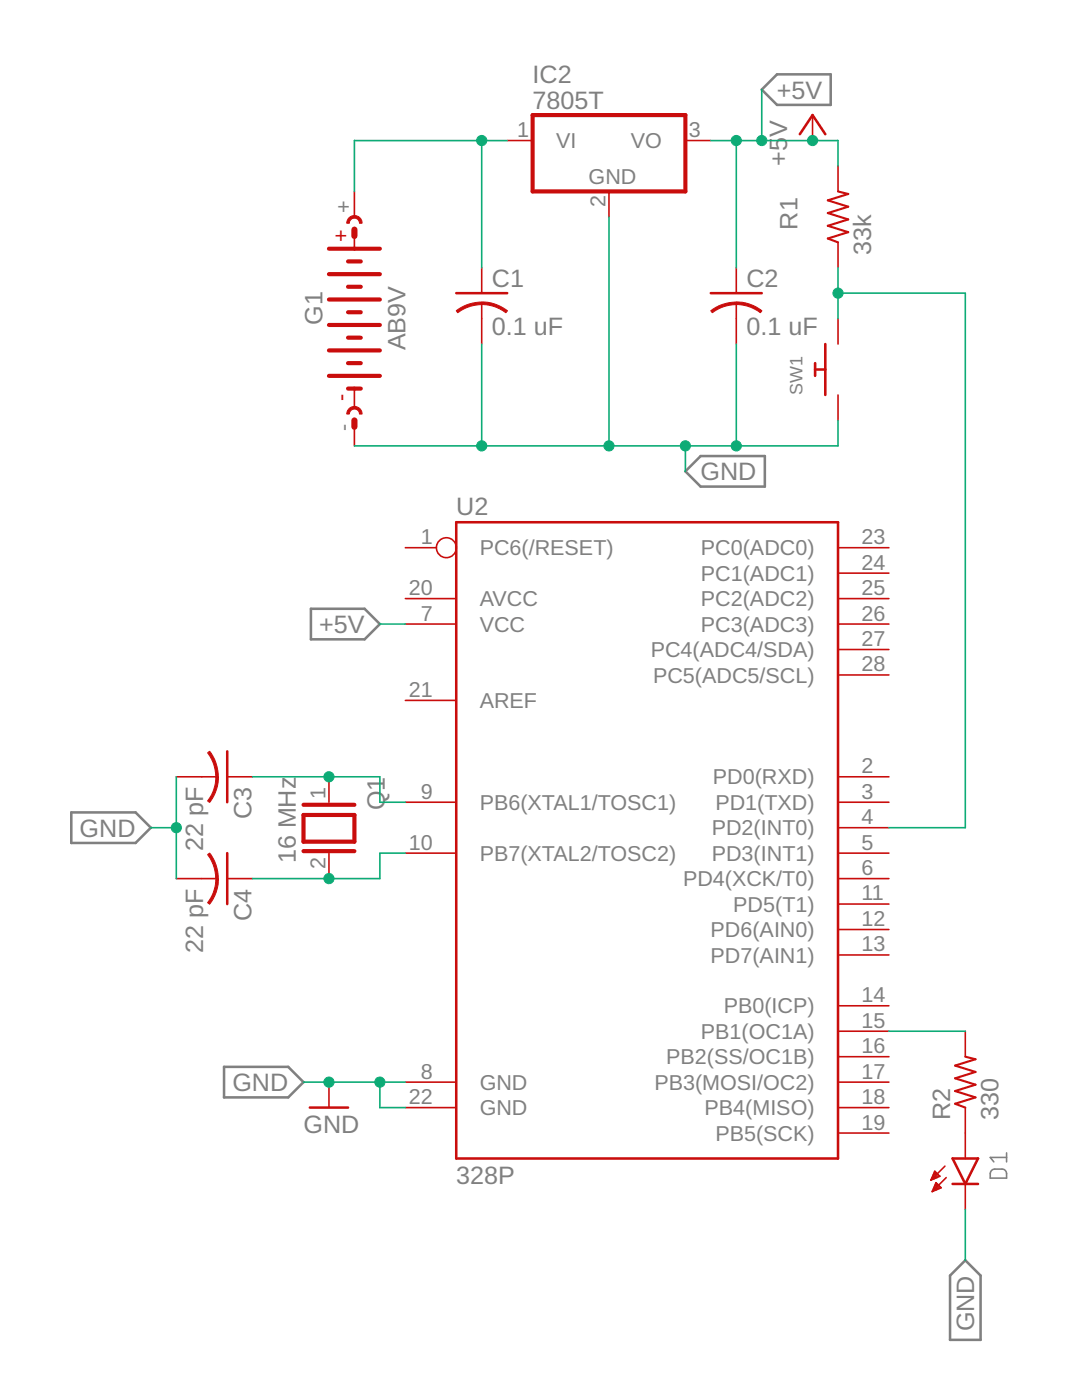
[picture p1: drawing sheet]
<svg xmlns="http://www.w3.org/2000/svg" width="216mm" height="279mm" viewBox="0 0 216 279" stroke-linecap="round" stroke-linejoin="round" font-family="sans-serif">
<path d="M197.9 233.6l.6-.3h1.7l.4 .3a1.67 1.67 0 0 1 .3 1.5h-3.3a1.67 1.67 0 0 1 .3-1.5zM200.9 230.1v1.8M200.9 231h-3.3l.7 .9" fill="none" stroke="#808080" stroke-width=".32"/>
<path d="M155 14.8h10.8v6.1h-10.8l-3-3zM139.8 91h12.8v6.1h-12.8l-3-3zM62 121.5h10.7l3.1 3-3.1 3.1h-10.7zM14.2 162.1h12.9l3 3.1-3 3h-12.9zM44.7 212.9h12.8l3.1 3.1-3.1 3h-12.8zM192.6 251.5l3.1 3.1v12.8h-6.1v-12.8z" fill="none" stroke="#808080" stroke-width=".51"/>
<g fill="none" stroke="#c90d0c" stroke-width=".83">
<path d="M106.3 23h30.5v15.2h-30.5zM65.6 49.6h10.2M65.6 59.8h10.2M65.6 54.7h10.2M69.4 57.2h2.6M69.4 52.2h2.6M65.6 75h10.2M65.6 69.9h10.2M65.6 64.9h10.2M69.4 77.6h2.6M69.4 72.5h2.6M69.4 67.4h2.6"/>
<path d="M69.4 62.3h2.6M60.6 162.6h10.1v5.4h-10.1zM60.6 169.9h10.1M60.6 160.6h10.1"/>
</g>
<g fill="none" stroke="#c90d0c" stroke-width=".32">
<path d="M70.7 38.2v5.1M101.2 28h5.1M121.5 38.2v5.1M136.8 28h5M162.1 23v5M167.2 33.1v5.1M70.7 47.1v2.5M96.1 53.4v5.1M146.9 53.4v5.1M167.2 48.4v5M70.7 77.6v3.8M96.1 60.5v8.2"/>
<path d="M146.9 60.5v8.2M167.2 63.6v5.1M167.2 78.8v5.1M70.7 83.9v5.1M80.9 119.5h10.1M80.9 109.3h6.2M167.2 119.5h10.2M167.2 114.4h10.2M167.2 109.3h10.2M80.9 124.5h10.1M80.9 139.8h10.1M167.2 124.5h10.2"/>
<path d="M167.2 134.7h10.2M167.2 129.6h10.2M35.2 155h8.1M45.3 155h5.1M65.6 155v5.1M167.2 155h10.2M35.2 175.3h8.1M45.3 175.3h5.1M65.6 170.3v5M80.9 170.3h10.1M80.9 160.1h10.1M167.2 170.3h10.2"/>
<path d="M167.2 160.1h10.2M167.2 175.3h10.2M167.2 165.2h10.2M167.2 190.6h10.2M167.2 185.5h10.2M167.2 180.4h10.2M65.6 216v5M80.9 216h10.1M167.2 216h10.2M167.2 210.9h10.2M167.2 205.8h10.2M167.2 200.7h10.2"/>
<path d="M192.6 205.8v5.1M80.9 221h10.1M167.2 226.1h10.2M167.2 221h10.2M185.9 235.3h.5M186 235h1M186.1 237.7h.1M186.1 234.7h1.4M186.2 237.4h.7M186.2 234.4h1M186.3 237.2h1.2M186.4 234.2h.5"/>
<path d="M186.4 236.9h1.2M186.5 233.9h.2M186.5 233.7l1 1.1-1.7 .7zM186.5 236.6h.9M186.6 236.3h.5M186.8 236.1h.1M186.8 236l-.8 1.8M186.8 236l1 1-1.8 .8M188.6 232.7l-2.8 2.8M188.8 235l-2.8 2.8M192.6 221v10.2M192.6 236.3v5.1"/>
<circle cx="89.1" cy="109.3" r="1.99"/>
</g>
<g fill="#c90d0c" stroke="#c90d0c" stroke-width=".2">
<path d="M69.6 43.5a1.52 1.52 0 0 1 1.7-.4 1.52 1.52 0 0 1 .9 1.5h-.5a1.02 1.02 0 0 0-1-1.1 1.02 1.02 0 0 0-1 1.1h-.5l.1-.6z" fill-rule="evenodd"/>
<path d="M69.6 81.6a1.52 1.52 0 0 1 1.7-.4 1.52 1.52 0 0 1 .9 1.4h-.5a1.02 1.02 0 0 0-1-1 1.02 1.02 0 0 0-1 1h-.5l.1-.5z" fill-rule="evenodd"/>
<path d="M146.9 60.3a8.2 8.2 0 0 1 5.1 1.7l-.3 .4-1.9-1.1-1.4-.4-1.5-.1z" fill-rule="evenodd"/>
<path d="M141.8 62a8.4 8.4 0 0 1 5.1-1.7v.5l-1.4 .1-1.5 .4-1.9 1.1z" fill-rule="evenodd"/>
<path d="M96.1 60.3a8.3 8.3 0 0 1 5.2 1.7l-.4 .4-1.9-1.1-1.4-.4-1.5-.1z" fill-rule="evenodd"/>
<path d="M91 62a8.3 8.3 0 0 1 5.1-1.7v.5l-2.2 .3-1.3 .5-1.3 .8z" fill-rule="evenodd"/>
<path d="M43.1 155h.5a8.2 8.2 0 0 1-1.8 5.1l-.4-.2a7.8 7.8 0 0 0 1.7-4.9z" fill-rule="evenodd"/>
<path d="M41.4 150.2l.4-.3a8.4 8.4 0 0 1 1.8 5.1h-.5l-.2-1.4-.4-1.5z" fill-rule="evenodd"/>
<path d="M43.1 175.3h.5a8.2 8.2 0 0 1-1.8 5.2l-.4-.4a7.7 7.7 0 0 0 1.7-4.8z" fill-rule="evenodd"/>
<path d="M41.4 170.6l.4-.4a8.4 8.4 0 0 1 1.8 5.1h-.5l-.2-1.4-.4-1.4z" fill-rule="evenodd"/>
</g>
<path d="M70.7 45.8v1.3M70.7 83.9v1.3" fill="none" stroke="#c90d0c" stroke-width="1.2"/>
<path d="M159.6 26.8l2.5-3.8 2.6 3.8M91 58.5h10.2M141.8 58.5h10.2M162.6 72.5v2.5M162.6 73.7h2.1M164.7 68.7v10.1M91 104.2h76.2v127h-76.2zM45.3 149.9v10.2M45.3 170.3v10.1M61.8 221h7.6M190.1 231.2h5.1l-2.6 5.1zM190.1 236.3h5.1" fill="none" stroke="#c90d0c" stroke-width=".51"/>
<path d="M167.2 38.2l2 .5-4 1.3 4 1.3-4 1.2 4 1.3-4 1.3 4 1.2-4 1.3 2 .8M192.6 210.9l2 .5-4 1.3 4 1.2-4 1.3 4 1.3-4 1.2 4 1.3-4 1.3 2 .7" fill="none" stroke="#c90d0c" stroke-width=".42"/>
<g fill="none" stroke="#0dab76" stroke-width=".32">
<path d="M152 17.9v10.1M96.1 28v25.4M101.2 28h-30.5v10.2M141.8 28h25.4v5.1M146.9 28v25.4M121.5 43.3v45.7M167.2 58.5h25.4v106.7h-15.2M167.2 53.4v10.2M96.1 68.7v20.3M146.9 68.7v20.3M136.8 89v5.1M167.2 83.9v5.1h-96.5"/>
<path d="M75.8 124.5h5.1M35.2 155v20.3M50.4 155h25.4v5.1h5.1M30.1 165.2h5.1M80.9 170.3h-5.1v5h-25.4M60.6 216h20.3M75.8 216v5h5.1M177.4 205.8h15.2M192.6 241.4v10.1"/>
</g>
<g fill="#0dab76" stroke="#0dab76" stroke-width=".2">
<circle cx="96.1" cy="28" r="1.02"/>
<circle cx="65.6" cy="216" r="1.02"/>
<circle cx="75.8" cy="216" r="1.02"/>
<circle cx="121.5" cy="89" r="1.02"/>
<circle cx="96.1" cy="89" r="1.02"/>
<circle cx="136.8" cy="89" r="1.02"/>
<circle cx="146.9" cy="89" r="1.02"/>
<circle cx="35.2" cy="165.2" r="1.02"/>
<circle cx="146.9" cy="28" r="1.02"/>
<circle cx="152" cy="28" r="1.02"/>
<circle cx="162.1" cy="28" r="1.02"/>
<circle cx="167.2" cy="58.5" r="1.02"/>
<circle cx="65.6" cy="175.3" r="1.02"/>
<circle cx="65.6" cy="155" r="1.02"/>
</g>
<g font-size="5" fill="#808080">
<text x="106.3" y="16.6">IC2</text>
<text x="106.3" y="21.7">7805T</text>
<text x="155" y="19.7">+5V</text>
<text x="157.1" y="27.4" transform="rotate(-90 157.1 27.4)">V</text>
<text x="157.1" y="33.1" transform="rotate(-90 157.1 33.1)">+5</text>
<text x="159.1" y="45.8" transform="rotate(-90 159.1 45.8)">R1</text>
<text x="173.8" y="50.9" transform="rotate(-90 173.8 50.9)">33k</text>
<text x="98.2" y="57.2">C1</text>
<text x="148.9" y="57.2">C2</text>
<text x="64.4" y="64.9" transform="rotate(-90 64.4 64.9)">G1</text>
<text x="80.9" y="69.9" transform="rotate(-90 80.9 69.9)">AB9V</text>
<text x="98.2" y="66.9">0.1 uF</text>
<text x="148.9" y="66.9">0.1 uF</text>
<text x="139.8" y="95.8">GND</text>
<text x="91" y="102.7">U2</text>
<text x="63.7" y="126.3">+5V</text>
<text x="76.8" y="161.7" transform="rotate(-90 76.8 161.7)">Q1</text>
<text x="15.9" y="167">GND</text>
<text x="50.2" y="163.5" transform="rotate(-90 50.2 163.5)">C3</text>
<text x="40.5" y="169.9" transform="rotate(-90 40.5 169.9)">22 pF</text>
<text x="59" y="172.3" transform="rotate(-90 59 172.3)">16 MHz</text>
<text x="50.2" y="183.8" transform="rotate(-90 50.2 183.8)">C4</text>
<text x="40.5" y="190.2" transform="rotate(-90 40.5 190.2)">22 pF</text>
<text x="46.4" y="217.7">GND</text>
<text x="60.6" y="226.1">GND</text>
<text x="189.6" y="223.6" transform="rotate(-90 189.6 223.6)">R2</text>
<text x="199.2" y="223.6" transform="rotate(-90 199.2 223.6)">330</text>
<text x="91" y="236.3">328P</text>
<text x="194.4" y="265.7" transform="rotate(-90 194.4 265.7)">GND</text>
</g>
<g font-size="4.3" fill="#808080">
<text x="103.2" y="27.3">1</text>
<text x="111" y="29.6">VI</text>
<text x="125.9" y="29.6">VO</text>
<text x="137.5" y="27.3">3</text>
<text x="117.5" y="36.7">GND</text>
<text x="120.8" y="41.3" transform="rotate(-90 120.8 41.3)">2</text>
<text x="70" y="42.6" transform="rotate(-90 70 42.6)">+</text>
<text x="70" y="86.1" transform="rotate(-90 70 86.1)">-</text>
<text x="84" y="108.6">1</text>
<text x="95.7" y="110.8">PC6(/RESET)</text>
<text x="139.9" y="110.8">PC0(ADC0)</text>
<text x="171.9" y="113.7">24</text>
<text x="171.9" y="108.6">23</text>
<text x="81.6" y="118.8">20</text>
<text x="139.9" y="115.9">PC1(ADC1)</text>
<text x="171.9" y="118.8">25</text>
<text x="84" y="123.8">7</text>
<text x="95.7" y="121">AVCC</text>
<text x="139.9" y="121">PC2(ADC2)</text>
<text x="171.9" y="123.8">26</text>
<text x="95.7" y="126.1">VCC</text>
<text x="129.8" y="131.1">PC4(ADC4/SDA)</text>
<text x="139.9" y="126.1">PC3(ADC3)</text>
<text x="171.9" y="128.9">27</text>
<text x="130.3" y="136.2">PC5(ADC5/SCL)</text>
<text x="171.9" y="134">28</text>
<text x="81.6" y="139.1">21</text>
<text x="95.7" y="141.3">AREF</text>
<text x="171.9" y="154.3">2</text>
<text x="64.9" y="159.4" transform="rotate(-90 64.9 159.4)">1</text>
<text x="84" y="159.4">9</text>
<text x="95.7" y="161.6">PB6(XTAL1/TOSC1)</text>
<text x="142.3" y="156.5">PD0(RXD)</text>
<text x="142.7" y="161.6">PD1(TXD)</text>
<text x="171.9" y="159.4">3</text>
<text x="142" y="166.7">PD2(INT0)</text>
<text x="171.9" y="164.5">4</text>
<text x="64.9" y="173.4" transform="rotate(-90 64.9 173.4)">2</text>
<text x="81.6" y="169.5">10</text>
<text x="95.7" y="171.8">PB7(XTAL2/TOSC2)</text>
<text x="142" y="171.8">PD3(INT1)</text>
<text x="171.9" y="169.5">5</text>
<text x="136.3" y="176.9">PD4(XCK/T0)</text>
<text x="171.9" y="179.7">11</text>
<text x="171.9" y="174.6">6</text>
<text x="146.3" y="181.9">PD5(T1)</text>
<text x="171.9" y="184.8">12</text>
<text x="141.8" y="187">PD6(AIN0)</text>
<text x="171.9" y="189.9">13</text>
<text x="141.8" y="192.1">PD7(AIN1)</text>
<text x="144.4" y="202.3">PB0(ICP)</text>
<text x="171.9" y="200">14</text>
<text x="139.9" y="207.3">PB1(OC1A)</text>
<text x="171.9" y="205.1">15</text>
<text x="84" y="215.3">8</text>
<text x="132.9" y="212.4">PB2(SS/OC1B)</text>
<text x="171.9" y="215.3">17</text>
<text x="171.9" y="210.2">16</text>
<text x="81.6" y="220.3">22</text>
<text x="95.7" y="217.5">GND</text>
<text x="130.6" y="217.5">PB3(MOSI/OC2)</text>
<text x="171.9" y="220.3">18</text>
<text x="95.7" y="222.6">GND</text>
<text x="140.6" y="222.6">PB4(MISO)</text>
<text x="142.7" y="227.7">PB5(SCK)</text>
<text x="171.9" y="225.4">19</text>
</g>
<g font-size="4.3" fill="#c90d0c">
<text x="69.5" y="48.4" transform="rotate(-90 69.5 48.4)">+</text>
<text x="69.5" y="80.1" transform="rotate(-90 69.5 80.1)">-</text>
</g>
<text font-size="3.6" fill="#808080" x="160.1" y="78.8" transform="rotate(-90 160.1 78.8)">SW1</text>
</svg>
